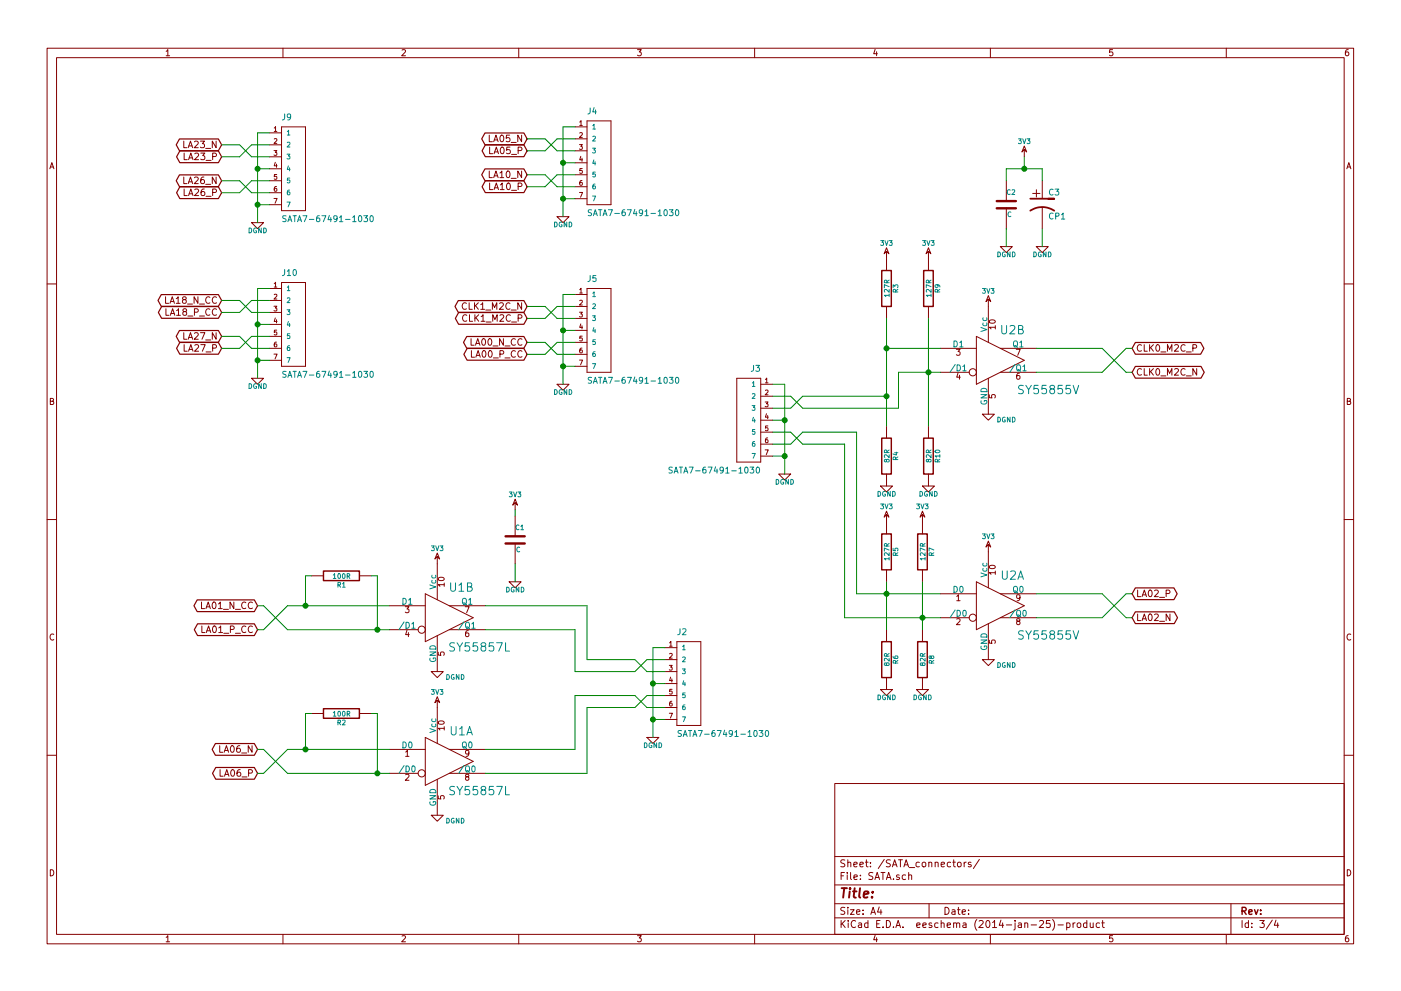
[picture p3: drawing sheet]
EESchema Schematic File Version 2
LIBS:conn
LIBS:Jumpers
LIBS:power
LIBS:device
LIBS:transistors
LIBS:linear
LIBS:regul
LIBS:74xx
LIBS:cmos4000
LIBS:adc-dac
LIBS:memory
LIBS:xilinx
LIBS:special
LIBS:microcontrollers
LIBS:dsp
LIBS:microchip
LIBS:analog_switches
LIBS:motorola
LIBS:texas
LIBS:intel
LIBS:audio
LIBS:interface
LIBS:digital-audio
LIBS:philips
LIBS:display
LIBS:cypress
LIBS:siliconi
LIBS:opto
LIBS:atmel
LIBS:contrib
LIBS:valves
LIBS:clock
LIBS:konektory
LIBS:FMC2DIFF-cache
EELAYER 24 0
EELAYER END
$Descr A4 11693 8268
encoding utf-8
Sheet 3 4
Title ""
Date ""
Rev ""
Comp ""
Comment1 ""
Comment2 ""
Comment3 ""
Comment4 ""
$EndDescr
$Comp
L DGND #PWR014
U 1 1
P 5450 6150
F 0 "#PWR014" H 5450 6150 40  0001 C CNN
F 1 "DGND" H 5450 6080 40  0000 C CNN
F 2 "" H 5450 6150 60  0000 C CNN
F 3 "" H 5450 6150 60  0000 C CNN
	1    5450 6150
	1    0    0    -1  
$EndComp
Text GLabel 1850 2600 0    55   BiDi ~ 0
LA18_P_CC
Text GLabel 1850 2500 0    55   BiDi ~ 0
LA18_N_CC
Text GLabel 2150 5050 0    55   BiDi ~ 0
LA01_N_CC
Text GLabel 2150 5250 0    55   BiDi ~ 0
LA01_P_CC
$Comp
L SATA7-67491-1030 J2
U 1 1
P 5750 5700
F 0 "J2" H 5650 6100 50  0000 L BNN
F 1 "SATA7-67491-1030" H 5650 5250 50  0000 L BNN
F 2 "MOLEX_67491-1030" H 5750 5850 50  0001 C CNN
F 3 "" H 5750 5700 60  0000 C CNN
	1    5750 5700
	1    0    0    -1  
$EndComp
$Comp
L DGND #PWR015
U 1 1
P 4700 1800
F 0 "#PWR015" H 4700 1800 40  0001 C CNN
F 1 "DGND" H 4700 1730 40  0000 C CNN
F 2 "" H 4700 1800 60  0000 C CNN
F 3 "" H 4700 1800 60  0000 C CNN
	1    4700 1800
	1    0    0    -1  
$EndComp
Text GLabel 4400 1250 0    55   BiDi ~ 0
LA05_P
Text GLabel 4400 1150 0    55   BiDi ~ 0
LA05_N
Text GLabel 4400 1450 0    55   BiDi ~ 0
LA10_N
Text GLabel 4400 1550 0    55   BiDi ~ 0
LA10_P
$Comp
L SATA7-67491-1030 J4
U 1 1
P 5000 1350
F 0 "J4" H 4900 1750 50  0000 L BNN
F 1 "SATA7-67491-1030" H 4900 900 50  0000 L BNN
F 2 "MOLEX_67491-1030" H 5000 1500 50  0001 C CNN
F 3 "" H 5000 1350 60  0000 C CNN
	1    5000 1350
	1    0    0    -1  
$EndComp
$Comp
L DGND #PWR016
U 1 1
P 6550 3950
F 0 "#PWR016" H 6550 3950 40  0001 C CNN
F 1 "DGND" H 6550 3880 40  0000 C CNN
F 2 "" H 6550 3950 60  0000 C CNN
F 3 "" H 6550 3950 60  0000 C CNN
	1    6550 3950
	-1   0    0    -1  
$EndComp
Text GLabel 9450 2900 2    55   BiDi ~ 0
CLK0_M2C_P
Text GLabel 9450 3100 2    55   BiDi ~ 0
CLK0_M2C_N
Text GLabel 9450 5150 2    55   BiDi ~ 0
LA02_N
Text GLabel 9450 4950 2    55   BiDi ~ 0
LA02_P
$Comp
L SATA7-67491-1030 J3
U 1 1
P 6250 3500
F 0 "J3" H 6150 3900 50  0000 L BNN
F 1 "SATA7-67491-1030" H 6150 3050 50  0000 L BNN
F 2 "MOLEX_67491-1030" H 6250 3650 50  0001 C CNN
F 3 "" H 6250 3500 60  0000 C CNN
	1    6250 3500
	-1   0    0    -1  
$EndComp
$Comp
L DGND #PWR017
U 1 1
P 4700 3200
F 0 "#PWR017" H 4700 3200 40  0001 C CNN
F 1 "DGND" H 4700 3130 40  0000 C CNN
F 2 "" H 4700 3200 60  0000 C CNN
F 3 "" H 4700 3200 60  0000 C CNN
	1    4700 3200
	1    0    0    -1  
$EndComp
Text GLabel 4400 2650 0    55   BiDi ~ 0
CLK1_M2C_P
Text GLabel 4400 2550 0    55   BiDi ~ 0
CLK1_M2C_N
Text GLabel 4400 2850 0    55   BiDi ~ 0
LA00_N_CC
Text GLabel 4400 2950 0    55   BiDi ~ 0
LA00_P_CC
$Comp
L SATA7-67491-1030 J5
U 1 1
P 5000 2750
F 0 "J5" H 4900 3150 50  0000 L BNN
F 1 "SATA7-67491-1030" H 4900 2300 50  0000 L BNN
F 2 "MOLEX_67491-1030" H 5000 2900 50  0001 C CNN
F 3 "" H 5000 2750 60  0000 C CNN
	1    5000 2750
	1    0    0    -1  
$EndComp
$Comp
L DGND #PWR018
U 1 1
P 2150 1850
F 0 "#PWR018" H 2150 1850 40  0001 C CNN
F 1 "DGND" H 2150 1780 40  0000 C CNN
F 2 "" H 2150 1850 60  0000 C CNN
F 3 "" H 2150 1850 60  0000 C CNN
	1    2150 1850
	1    0    0    -1  
$EndComp
Text GLabel 1850 1300 0    55   BiDi ~ 0
LA23_P
Text GLabel 1850 1200 0    55   BiDi ~ 0
LA23_N
Text GLabel 1850 1500 0    55   BiDi ~ 0
LA26_N
Text GLabel 1850 1600 0    55   BiDi ~ 0
LA26_P
$Comp
L SATA7-67491-1030 J9
U 1 1
P 2450 1400
F 0 "J9" H 2350 1800 50  0000 L BNN
F 1 "SATA7-67491-1030" H 2350 950 50  0000 L BNN
F 2 "MOLEX_67491-1030" H 2450 1550 50  0001 C CNN
F 3 "" H 2450 1400 60  0000 C CNN
	1    2450 1400
	1    0    0    -1  
$EndComp
$Comp
L DGND #PWR019
U 1 1
P 2150 3150
F 0 "#PWR019" H 2150 3150 40  0001 C CNN
F 1 "DGND" H 2150 3080 40  0000 C CNN
F 2 "" H 2150 3150 60  0000 C CNN
F 3 "" H 2150 3150 60  0000 C CNN
	1    2150 3150
	1    0    0    -1  
$EndComp
Text GLabel 2150 6450 0    55   BiDi ~ 0
LA06_P
Text GLabel 2150 6250 0    55   BiDi ~ 0
LA06_N
Text GLabel 1850 2800 0    55   BiDi ~ 0
LA27_N
Text GLabel 1850 2900 0    55   BiDi ~ 0
LA27_P
$Comp
L SATA7-67491-1030 J10
U 1 1
P 2450 2700
F 0 "J10" H 2350 3100 50  0000 L BNN
F 1 "SATA7-67491-1030" H 2350 2250 50  0000 L BNN
F 2 "MOLEX_67491-1030" H 2450 2850 50  0001 C CNN
F 3 "" H 2450 2700 60  0000 C CNN
	1    2450 2700
	1    0    0    -1  
$EndComp
$Comp
L C C2
U 1 1
P 8400 1700
F 0 "C2" H 8400 1800 40  0000 L CNN
F 1 "C" H 8406 1615 40  0000 L CNN
F 2 "" H 8438 1550 30  0000 C CNN
F 3 "" H 8400 1700 60  0000 C CNN
	1    8400 1700
	1    0    0    -1  
$EndComp
$Comp
L 3V3 #PWR020
U 1 1
P 8550 1300
F 0 "#PWR020" H 8550 1400 40  0001 C CNN
F 1 "3V3" H 8550 1425 40  0000 C CNN
F 2 "" H 8550 1300 60  0000 C CNN
F 3 "" H 8550 1300 60  0000 C CNN
	1    8550 1300
	1    0    0    -1  
$EndComp
$Comp
L DGND #PWR021
U 1 1
P 8400 2050
F 0 "#PWR021" H 8400 2050 40  0001 C CNN
F 1 "DGND" H 8400 1980 40  0000 C CNN
F 2 "" H 8400 2050 60  0000 C CNN
F 3 "" H 8400 2050 60  0000 C CNN
	1    8400 2050
	1    0    0    -1  
$EndComp
$Comp
L SY55855V U2
U 1 1
P 8350 5050
F 0 "U2" H 8450 5300 70  0000 C CNN
F 1 "SY55855V" H 8750 4800 70  0000 C CNN
F 2 "" H 8350 5050 60  0000 C CNN
F 3 "" H 8350 5050 60  0000 C CNN
	1    8350 5050
	1    0    0    -1  
$EndComp
$Comp
L SY55855V U2
U 2 1
P 8350 3000
F 0 "U2" H 8450 3250 70  0000 C CNN
F 1 "SY55855V" H 8750 2750 70  0000 C CNN
F 2 "" H 8350 3000 60  0000 C CNN
F 3 "" H 8350 3000 60  0000 C CNN
	2    8350 3000
	1    0    0    -1  
$EndComp
$Comp
L DGND #PWR022
U 1 1
P 8250 5500
F 0 "#PWR022" H 8250 5500 40  0001 C CNN
F 1 "DGND" H 8400 5450 40  0000 C CNN
F 2 "" H 8250 5500 60  0000 C CNN
F 3 "" H 8250 5500 60  0000 C CNN
	1    8250 5500
	1    0    0    -1  
$EndComp
$Comp
L DGND #PWR023
U 1 1
P 8250 3450
F 0 "#PWR023" H 8250 3450 40  0001 C CNN
F 1 "DGND" H 8400 3400 40  0000 C CNN
F 2 "" H 8250 3450 60  0000 C CNN
F 3 "" H 8250 3450 60  0000 C CNN
	1    8250 3450
	1    0    0    -1  
$EndComp
$Comp
L 3V3 #PWR024
U 1 1
P 8250 4600
F 0 "#PWR024" H 8250 4700 40  0001 C CNN
F 1 "3V3" H 8250 4725 40  0000 C CNN
F 2 "" H 8250 4600 60  0000 C CNN
F 3 "" H 8250 4600 60  0000 C CNN
	1    8250 4600
	1    0    0    -1  
$EndComp
$Comp
L 3V3 #PWR025
U 1 1
P 8250 2550
F 0 "#PWR025" H 8250 2650 40  0001 C CNN
F 1 "3V3" H 8250 2675 40  0000 C CNN
F 2 "" H 8250 2550 60  0000 C CNN
F 3 "" H 8250 2550 60  0000 C CNN
	1    8250 2550
	1    0    0    -1  
$EndComp
$Comp
L SY55857L U1
U 1 1
P 3750 6350
F 0 "U1" H 3850 6600 70  0000 C CNN
F 1 "SY55857L" H 4000 6100 70  0000 C CNN
F 2 "" H 3750 6350 60  0000 C CNN
F 3 "" H 3750 6350 60  0000 C CNN
	1    3750 6350
	1    0    0    -1  
$EndComp
$Comp
L SY55857L U1
U 2 1
P 3750 5150
F 0 "U1" H 3850 5400 70  0000 C CNN
F 1 "SY55857L" H 4000 4900 70  0000 C CNN
F 2 "" H 3750 5150 60  0000 C CNN
F 3 "" H 3750 5150 60  0000 C CNN
	2    3750 5150
	1    0    0    -1  
$EndComp
$Comp
L DGND #PWR026
U 1 1
P 3650 6800
F 0 "#PWR026" H 3650 6800 40  0001 C CNN
F 1 "DGND" H 3800 6750 40  0000 C CNN
F 2 "" H 3650 6800 60  0000 C CNN
F 3 "" H 3650 6800 60  0000 C CNN
	1    3650 6800
	1    0    0    -1  
$EndComp
$Comp
L DGND #PWR027
U 1 1
P 3650 5600
F 0 "#PWR027" H 3650 5600 40  0001 C CNN
F 1 "DGND" H 3800 5550 40  0000 C CNN
F 2 "" H 3650 5600 60  0000 C CNN
F 3 "" H 3650 5600 60  0000 C CNN
	1    3650 5600
	1    0    0    -1  
$EndComp
$Comp
L 3V3 #PWR028
U 1 1
P 3650 4700
F 0 "#PWR028" H 3650 4800 40  0001 C CNN
F 1 "3V3" H 3650 4825 40  0000 C CNN
F 2 "" H 3650 4700 60  0000 C CNN
F 3 "" H 3650 4700 60  0000 C CNN
	1    3650 4700
	1    0    0    -1  
$EndComp
$Comp
L 3V3 #PWR029
U 1 1
P 3650 5900
F 0 "#PWR029" H 3650 6000 40  0001 C CNN
F 1 "3V3" H 3650 6025 40  0000 C CNN
F 2 "" H 3650 5900 60  0000 C CNN
F 3 "" H 3650 5900 60  0000 C CNN
	1    3650 5900
	1    0    0    -1  
$EndComp
$Comp
L DGND #PWR030
U 1 1
P 8700 2050
F 0 "#PWR030" H 8700 2050 40  0001 C CNN
F 1 "DGND" H 8700 1980 40  0000 C CNN
F 2 "" H 8700 2050 60  0000 C CNN
F 3 "" H 8700 2050 60  0000 C CNN
	1    8700 2050
	1    0    0    -1  
$EndComp
$Comp
L C C1
U 1 1
P 4300 4500
F 0 "C1" H 4300 4600 40  0000 L CNN
F 1 "C" H 4306 4415 40  0000 L CNN
F 2 "" H 4338 4350 30  0000 C CNN
F 3 "" H 4300 4500 60  0000 C CNN
	1    4300 4500
	1    0    0    -1  
$EndComp
$Comp
L 3V3 #PWR031
U 1 1
P 4300 4250
F 0 "#PWR031" H 4300 4350 40  0001 C CNN
F 1 "3V3" H 4300 4375 40  0000 C CNN
F 2 "" H 4300 4250 60  0000 C CNN
F 3 "" H 4300 4250 60  0000 C CNN
	1    4300 4250
	1    0    0    -1  
$EndComp
$Comp
L DGND #PWR032
U 1 1
P 4300 4850
F 0 "#PWR032" H 4300 4850 40  0001 C CNN
F 1 "DGND" H 4300 4780 40  0000 C CNN
F 2 "" H 4300 4850 60  0000 C CNN
F 3 "" H 4300 4850 60  0000 C CNN
	1    4300 4850
	1    0    0    -1  
$EndComp
$Comp
L CP1 C3
U 1 1
P 8700 1700
F 0 "C3" H 8750 1800 50  0000 L CNN
F 1 "CP1" H 8750 1600 50  0000 L CNN
F 2 "" H 8700 1700 60  0000 C CNN
F 3 "" H 8700 1700 60  0000 C CNN
	1    8700 1700
	1    0    0    -1  
$EndComp
$Comp
L R R2
U 1 1
P 2850 5950
F 0 "R2" V 2930 5950 40  0000 C CNN
F 1 "100R" V 2857 5951 40  0000 C CNN
F 2 "" V 2780 5950 30  0000 C CNN
F 3 "" H 2850 5950 30  0000 C CNN
	1    2850 5950
	0    1    1    0   
$EndComp
$Comp
L R R1
U 1 1
P 2850 4800
F 0 "R1" V 2930 4800 40  0000 C CNN
F 1 "100R" V 2857 4801 40  0000 C CNN
F 2 "" V 2780 4800 30  0000 C CNN
F 3 "" H 2850 4800 30  0000 C CNN
	1    2850 4800
	0    1    1    0   
$EndComp
$Comp
L R R3
U 1 1
P 7400 2400
F 0 "R3" V 7480 2400 40  0000 C CNN
F 1 "127R" V 7407 2401 40  0000 C CNN
F 2 "" V 7330 2400 30  0000 C CNN
F 3 "" H 7400 2400 30  0000 C CNN
	1    7400 2400
	1    0    0    -1  
$EndComp
$Comp
L R R4
U 1 1
P 7400 3800
F 0 "R4" V 7480 3800 40  0000 C CNN
F 1 "82R" V 7407 3801 40  0000 C CNN
F 2 "" V 7330 3800 30  0000 C CNN
F 3 "" H 7400 3800 30  0000 C CNN
	1    7400 3800
	1    0    0    -1  
$EndComp
$Comp
L R R9
U 1 1
P 7750 2400
F 0 "R9" V 7830 2400 40  0000 C CNN
F 1 "127R" V 7757 2401 40  0000 C CNN
F 2 "" V 7680 2400 30  0000 C CNN
F 3 "" H 7750 2400 30  0000 C CNN
	1    7750 2400
	1    0    0    -1  
$EndComp
$Comp
L R R10
U 1 1
P 7750 3800
F 0 "R10" V 7830 3800 40  0000 C CNN
F 1 "82R" V 7757 3801 40  0000 C CNN
F 2 "" V 7680 3800 30  0000 C CNN
F 3 "" H 7750 3800 30  0000 C CNN
	1    7750 3800
	1    0    0    -1  
$EndComp
$Comp
L R R5
U 1 1
P 7400 4600
F 0 "R5" V 7480 4600 40  0000 C CNN
F 1 "127R" V 7407 4601 40  0000 C CNN
F 2 "" V 7330 4600 30  0000 C CNN
F 3 "" H 7400 4600 30  0000 C CNN
	1    7400 4600
	1    0    0    -1  
$EndComp
$Comp
L R R7
U 1 1
P 7700 4600
F 0 "R7" V 7780 4600 40  0000 C CNN
F 1 "127R" V 7707 4601 40  0000 C CNN
F 2 "" V 7630 4600 30  0000 C CNN
F 3 "" H 7700 4600 30  0000 C CNN
	1    7700 4600
	1    0    0    -1  
$EndComp
$Comp
L R R6
U 1 1
P 7400 5500
F 0 "R6" V 7480 5500 40  0000 C CNN
F 1 "82R" V 7407 5501 40  0000 C CNN
F 2 "" V 7330 5500 30  0000 C CNN
F 3 "" H 7400 5500 30  0000 C CNN
	1    7400 5500
	1    0    0    -1  
$EndComp
$Comp
L R R8
U 1 1
P 7700 5500
F 0 "R8" V 7780 5500 40  0000 C CNN
F 1 "82R" V 7707 5501 40  0000 C CNN
F 2 "" V 7630 5500 30  0000 C CNN
F 3 "" H 7700 5500 30  0000 C CNN
	1    7700 5500
	1    0    0    -1  
$EndComp
$Comp
L DGND #PWR033
U 1 1
P 7400 5750
F 0 "#PWR033" H 7400 5750 40  0001 C CNN
F 1 "DGND" H 7400 5680 40  0000 C CNN
F 2 "" H 7400 5750 60  0000 C CNN
F 3 "" H 7400 5750 60  0000 C CNN
	1    7400 5750
	1    0    0    -1  
$EndComp
$Comp
L DGND #PWR034
U 1 1
P 7700 5750
F 0 "#PWR034" H 7700 5750 40  0001 C CNN
F 1 "DGND" H 7700 5680 40  0000 C CNN
F 2 "" H 7700 5750 60  0000 C CNN
F 3 "" H 7700 5750 60  0000 C CNN
	1    7700 5750
	1    0    0    -1  
$EndComp
$Comp
L DGND #PWR035
U 1 1
P 7400 4050
F 0 "#PWR035" H 7400 4050 40  0001 C CNN
F 1 "DGND" H 7400 3980 40  0000 C CNN
F 2 "" H 7400 4050 60  0000 C CNN
F 3 "" H 7400 4050 60  0000 C CNN
	1    7400 4050
	1    0    0    -1  
$EndComp
$Comp
L DGND #PWR036
U 1 1
P 7750 4050
F 0 "#PWR036" H 7750 4050 40  0001 C CNN
F 1 "DGND" H 7750 3980 40  0000 C CNN
F 2 "" H 7750 4050 60  0000 C CNN
F 3 "" H 7750 4050 60  0000 C CNN
	1    7750 4050
	1    0    0    -1  
$EndComp
$Comp
L 3V3 #PWR037
U 1 1
P 7400 2150
F 0 "#PWR037" H 7400 2250 40  0001 C CNN
F 1 "3V3" H 7400 2275 40  0000 C CNN
F 2 "" H 7400 2150 60  0000 C CNN
F 3 "" H 7400 2150 60  0000 C CNN
	1    7400 2150
	1    0    0    -1  
$EndComp
$Comp
L 3V3 #PWR038
U 1 1
P 7750 2150
F 0 "#PWR038" H 7750 2250 40  0001 C CNN
F 1 "3V3" H 7750 2275 40  0000 C CNN
F 2 "" H 7750 2150 60  0000 C CNN
F 3 "" H 7750 2150 60  0000 C CNN
	1    7750 2150
	1    0    0    -1  
$EndComp
$Comp
L 3V3 #PWR039
U 1 1
P 7400 4350
F 0 "#PWR039" H 7400 4450 40  0001 C CNN
F 1 "3V3" H 7400 4475 40  0000 C CNN
F 2 "" H 7400 4350 60  0000 C CNN
F 3 "" H 7400 4350 60  0000 C CNN
	1    7400 4350
	1    0    0    -1  
$EndComp
$Comp
L 3V3 #PWR040
U 1 1
P 7700 4350
F 0 "#PWR040" H 7700 4450 40  0001 C CNN
F 1 "3V3" H 7700 4475 40  0000 C CNN
F 2 "" H 7700 4350 60  0000 C CNN
F 3 "" H 7700 4350 60  0000 C CNN
	1    7700 4350
	1    0    0    -1  
$EndComp
Wire Wire Line
	5550 5400 5450 5400
Wire Wire Line
	5450 5400 5450 6150
Wire Wire Line
	5550 5700 5450 5700
Connection ~ 5450 5700
Wire Wire Line
	5550 6000 5450 6000
Connection ~ 5450 6000
Wire Wire Line
	4800 5600 5300 5600
Wire Wire Line
	5550 5500 5400 5500
Wire Wire Line
	5550 5600 5400 5600
Wire Wire Line
	5400 5500 5300 5600
Wire Wire Line
	5400 5600 5300 5500
Wire Wire Line
	4900 5900 5300 5900
Wire Wire Line
	5300 5900 5400 5800
Wire Wire Line
	5300 5800 5400 5900
Wire Wire Line
	5400 5800 5550 5800
Wire Wire Line
	5400 5900 5550 5900
Wire Wire Line
	4800 1050 4700 1050
Wire Wire Line
	4700 1050 4700 1800
Wire Wire Line
	4800 1350 4700 1350
Connection ~ 4700 1350
Wire Wire Line
	4800 1650 4700 1650
Connection ~ 4700 1650
Wire Wire Line
	4400 1150 4550 1150
Wire Wire Line
	4400 1250 4550 1250
Wire Wire Line
	4800 1150 4650 1150
Wire Wire Line
	4800 1250 4650 1250
Wire Wire Line
	4650 1150 4550 1250
Wire Wire Line
	4650 1250 4550 1150
Wire Wire Line
	4400 1450 4550 1450
Wire Wire Line
	4400 1550 4550 1550
Wire Wire Line
	4550 1550 4650 1450
Wire Wire Line
	4550 1450 4650 1550
Wire Wire Line
	4650 1450 4800 1450
Wire Wire Line
	4650 1550 4800 1550
Wire Wire Line
	6450 3200 6550 3200
Wire Wire Line
	6550 3200 6550 3950
Wire Wire Line
	6450 3500 6550 3500
Connection ~ 6550 3500
Wire Wire Line
	6450 3800 6550 3800
Connection ~ 6550 3800
Wire Wire Line
	6700 3700 6600 3600
Wire Wire Line
	6700 3600 6600 3700
Wire Wire Line
	6600 3600 6450 3600
Wire Wire Line
	6600 3700 6450 3700
Wire Wire Line
	4800 2450 4700 2450
Wire Wire Line
	4700 2450 4700 3200
Wire Wire Line
	4800 2750 4700 2750
Connection ~ 4700 2750
Wire Wire Line
	4800 3050 4700 3050
Connection ~ 4700 3050
Wire Wire Line
	4400 2550 4550 2550
Wire Wire Line
	4400 2650 4550 2650
Wire Wire Line
	4800 2550 4650 2550
Wire Wire Line
	4800 2650 4650 2650
Wire Wire Line
	4650 2550 4550 2650
Wire Wire Line
	4650 2650 4550 2550
Wire Wire Line
	4400 2850 4550 2850
Wire Wire Line
	4400 2950 4550 2950
Wire Wire Line
	4550 2950 4650 2850
Wire Wire Line
	4550 2850 4650 2950
Wire Wire Line
	4650 2850 4800 2850
Wire Wire Line
	4650 2950 4800 2950
Wire Wire Line
	2250 1100 2150 1100
Wire Wire Line
	2150 1100 2150 1850
Wire Wire Line
	2250 1400 2150 1400
Connection ~ 2150 1400
Wire Wire Line
	2250 1700 2150 1700
Connection ~ 2150 1700
Wire Wire Line
	1850 1200 2000 1200
Wire Wire Line
	1850 1300 2000 1300
Wire Wire Line
	2250 1200 2100 1200
Wire Wire Line
	2250 1300 2100 1300
Wire Wire Line
	2100 1200 2000 1300
Wire Wire Line
	2100 1300 2000 1200
Wire Wire Line
	1850 1500 2000 1500
Wire Wire Line
	1850 1600 2000 1600
Wire Wire Line
	2000 1600 2100 1500
Wire Wire Line
	2000 1500 2100 1600
Wire Wire Line
	2100 1500 2250 1500
Wire Wire Line
	2100 1600 2250 1600
Wire Wire Line
	2250 2400 2150 2400
Wire Wire Line
	2150 2400 2150 3150
Wire Wire Line
	2250 2700 2150 2700
Connection ~ 2150 2700
Wire Wire Line
	2250 3000 2150 3000
Connection ~ 2150 3000
Wire Wire Line
	1850 2500 2000 2500
Wire Wire Line
	1850 2600 2000 2600
Wire Wire Line
	2250 2500 2100 2500
Wire Wire Line
	2250 2600 2100 2600
Wire Wire Line
	2100 2500 2000 2600
Wire Wire Line
	2100 2600 2000 2500
Wire Wire Line
	1850 2800 2000 2800
Wire Wire Line
	1850 2900 2000 2900
Wire Wire Line
	2000 2900 2100 2800
Wire Wire Line
	2000 2800 2100 2900
Wire Wire Line
	2100 2800 2250 2800
Wire Wire Line
	2100 2900 2250 2900
Wire Wire Line
	8400 1900 8400 2050
Wire Wire Line
	8650 2900 9200 2900
Wire Wire Line
	7500 3100 7850 3100
Wire Wire Line
	7400 2900 7850 2900
Wire Wire Line
	9450 3100 9400 3100
Wire Wire Line
	9450 2900 9400 2900
Wire Wire Line
	9400 2900 9200 3100
Wire Wire Line
	9400 3100 9200 2900
Wire Wire Line
	9450 4950 9400 4950
Wire Wire Line
	9450 5150 9400 5150
Wire Wire Line
	8650 4950 9200 4950
Wire Wire Line
	8650 5150 9200 5150
Wire Wire Line
	9200 5150 9400 4950
Wire Wire Line
	9200 4950 9400 5150
Wire Wire Line
	2400 5250 3250 5250
Wire Wire Line
	2400 5050 3250 5050
Wire Wire Line
	2150 5050 2200 5050
Wire Wire Line
	2150 5250 2200 5250
Wire Wire Line
	2200 5250 2400 5050
Wire Wire Line
	2200 5050 2400 5250
Wire Wire Line
	2400 6450 3250 6450
Wire Wire Line
	2400 6250 3250 6250
Wire Wire Line
	2150 6250 2200 6250
Wire Wire Line
	2150 6450 2200 6450
Wire Wire Line
	2200 6450 2400 6250
Wire Wire Line
	2200 6250 2400 6450
Wire Wire Line
	4050 5050 4900 5050
Wire Wire Line
	4050 5250 4800 5250
Wire Wire Line
	4050 6250 4800 6250
Wire Wire Line
	4900 6450 4050 6450
Wire Wire Line
	8400 1400 8400 1500
Connection ~ 8550 1400
Wire Wire Line
	8550 1300 8550 1400
Wire Wire Line
	8400 1400 8700 1400
Wire Wire Line
	8700 1900 8700 2050
Wire Wire Line
	8700 1400 8700 1500
Wire Wire Line
	4300 4700 4300 4850
Wire Wire Line
	4300 4300 4300 4250
Wire Wire Line
	9200 3100 8650 3100
Wire Wire Line
	7500 3400 7500 3100
Wire Wire Line
	7400 2650 7400 3550
Wire Wire Line
	2600 4800 2550 4800
Wire Wire Line
	2550 4800 2550 5050
Connection ~ 2550 5050
Wire Wire Line
	3100 4800 3150 4800
Wire Wire Line
	3150 4800 3150 5250
Connection ~ 3150 5250
Wire Wire Line
	2550 6250 2550 5950
Wire Wire Line
	2550 5950 2600 5950
Connection ~ 2550 6250
Wire Wire Line
	3100 5950 3150 5950
Wire Wire Line
	3150 5950 3150 6450
Connection ~ 3150 6450
Wire Wire Line
	7150 4950 7850 4950
Wire Wire Line
	7050 5150 7850 5150
Wire Wire Line
	6700 3600 7150 3600
Wire Wire Line
	7150 3600 7150 4950
Wire Wire Line
	7050 5150 7050 3700
Wire Wire Line
	7050 3700 6700 3700
Wire Wire Line
	7400 4850 7400 5250
Connection ~ 7400 4950
Wire Wire Line
	7700 4850 7700 5250
Connection ~ 7700 5150
Connection ~ 7400 3300
Connection ~ 7400 2900
Wire Wire Line
	7750 2650 7750 3550
Connection ~ 7750 3100
Wire Wire Line
	4800 5800 5300 5800
Wire Wire Line
	4800 6250 4800 5800
Wire Wire Line
	4900 6450 4900 5900
Wire Wire Line
	4800 5250 4800 5600
Wire Wire Line
	4900 5050 4900 5500
Wire Wire Line
	4900 5500 5300 5500
Wire Wire Line
	6700 3400 6600 3300
Wire Wire Line
	6700 3300 6600 3400
Wire Wire Line
	6600 3300 6450 3300
Wire Wire Line
	6600 3400 6450 3400
Wire Wire Line
	6700 3300 7400 3300
Wire Wire Line
	6700 3400 7500 3400
$EndSCHEMATC
